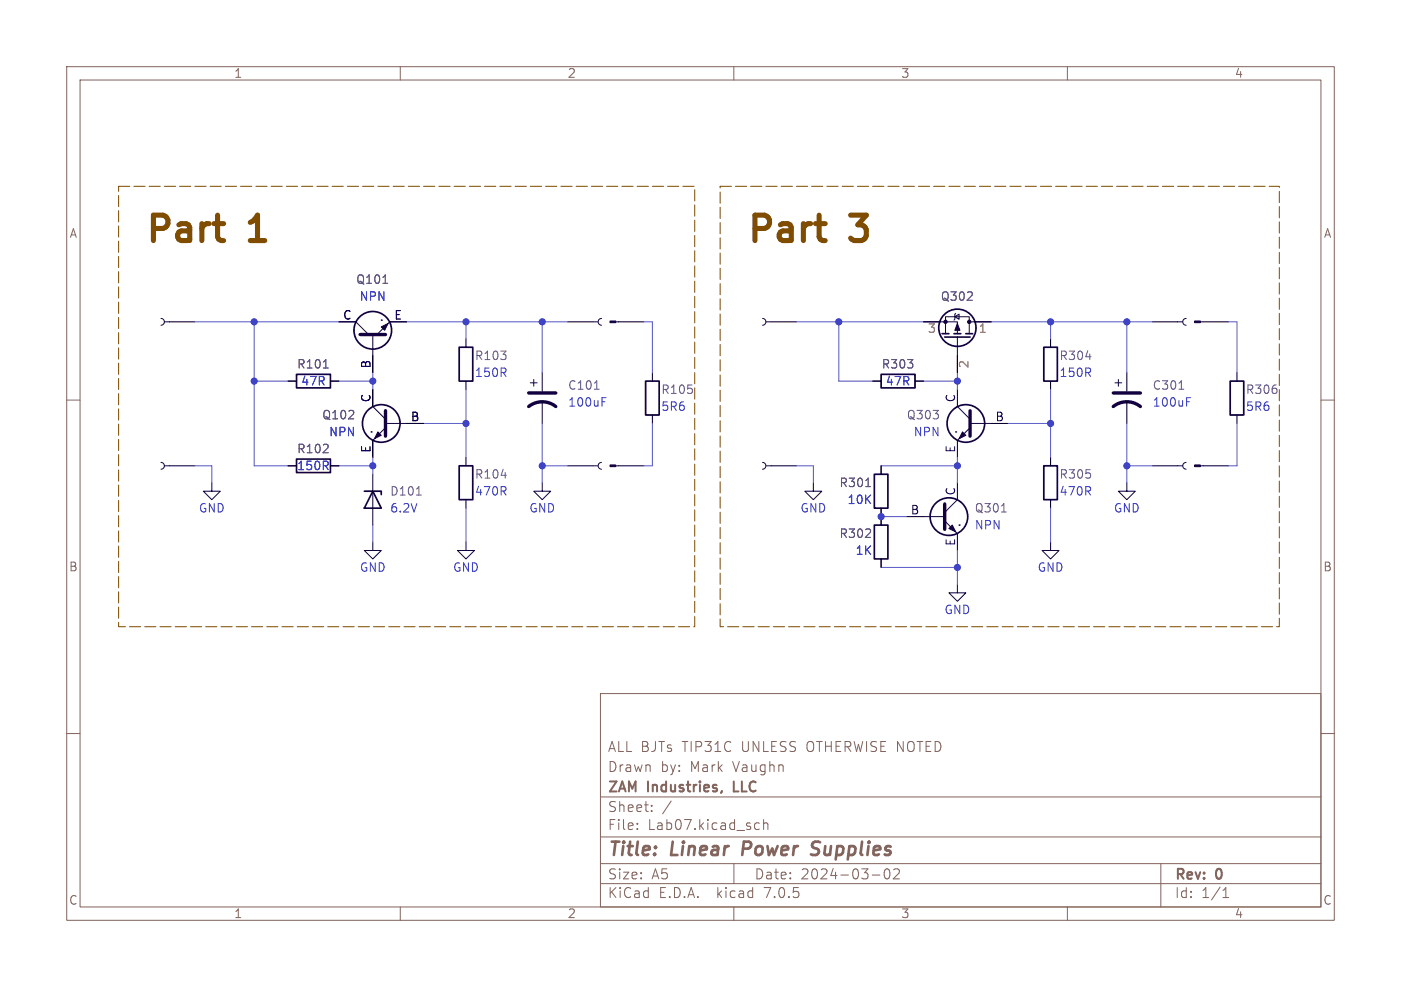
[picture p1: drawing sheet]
<svg xmlns="http://www.w3.org/2000/svg" width="210mm" height="148mm" viewBox="0 0 210 148" stroke-linecap="round" stroke-linejoin="round" font-family="sans-serif">
<g fill="none" stroke="#83655e" stroke-width=".15">
<path d="M10 10h190v128h-190zM12 12h186v124h-186zM60 10v2M110 10v2M160 10v2M10 60h2M198 60h2M10 110h2M90 104h108v32h-108zM90 119.5h108M198 110h2M60 136v2"/>
<path d="M90 132.5h108M90 129.5h108M90 125.5h108M95.5 124.2v.2M95.5 123.5v.1M97.7 121.5v.2M97.7 120.8v.1M100.6 120.1l-1.3 1.9M110 136v2M110 129.5v3M113.3 124.3h.5M113.3 123.5h.5"/>
<path d="M114.5 123.5a.37 .37 0 0 1 .6 .1v.8M114.5 122.9v1.5M130.8 131.2h1.1M132.9 130.3a.94 .94 0 0 0 0 1.5h.1a.94 .94 0 0 0 0-1.5M134.2 130.3l-.2 .1M134.5 130.3l.2 .1a.41 .41 0 0 1 .1 .5l-.9 .9h.9M160 136v2M174 129.5v6.5M183.3 134.6h.9M183.3 133.5l.5-.4v1.5"/>
</g>
<path d="M121.6 128.1l.7 .1M122 126.3a.46 .46 0 0 0-.3 .5 .46 .46 0 0 0 .4 .4" fill="none" stroke="#83655e" stroke-width=".4"/>
<path d="M108.2 118.6l-.1 .2" fill="none" stroke="#83655e" stroke-width=".3"/>
<g fill="none" stroke="#130040" stroke-width=".25">
<path d="M44.4 56.1h5.1v2.1h-5.1zM68.8 52.1h2.1v5.1h-2.1zM96.8 57.2h2v5h-2zM132.1 56.1h5.1v2.1h-5.1zM141.2 50h1M141.6 50.5h3.8M143 50h1M144.8 50h1M156.5 52.1h2v5.1h-2zM184.4 57.2h2v5h-2zM44.4 68.8h5.1v2.1h-5.1zM54.6 73.7h2.5v.5"/>
<path d="M55.9 73.7l1.2 2.5h-2.5zM68.8 69.9h2.1v5h-2.1zM131.1 71.1h2v5.1h-2zM131.1 78.7h2v5.1h-2zM156.5 69.9h2v5h-2z"/>
<circle cx="55.9" cy="49.5" r="2.82"/>
<circle cx="143.5" cy="49.1" r="2.79"/>
<circle cx="57.1" cy="63.5" r="2.82"/>
<circle cx="142.2" cy="77.5" r="2.82"/>
<circle cx="144.8" cy="63.5" r="2.82"/>
</g>
<g fill="none" stroke="#010022" stroke-width=".15">
<path d="M25.4 48.3h3.8M43.2 57.2h1.2M49.5 57.2h1.3M50.8 48.3h2.5M55.9 53.3v2.6M55.9 58.4v2.6M58.4 48.3h2.6M69.8 50.8v1.3M69.8 57.2v1.2M81.3 55.9v2.8M85.1 48.3h3.8M92.7 48.3h3.8"/>
<path d="M97.8 55.9v1.3M115.6 48.3h3.8M130.8 57.2h1.3M137.2 57.2h1.2M138.4 48.3h2.6M143.5 53.3v2.6M143.5 58.4v2.6M146 48.3h2.6M157.5 50.8v1.3M157.5 57.2v1.2M168.9 55.9v2.8M172.7 48.3h3.8"/>
<path d="M180.3 48.3h3.8M185.4 55.9v1.3M25.4 69.9h3.8M43.2 69.9h1.2M49.5 69.9h1.3M55.9 66v2.6M55.9 71.1v2.6M55.9 76.2v2.5M61 63.5h2.5M69.8 68.6v1.3M69.8 74.9v1.3M81.3 60.2v3.3"/>
<path d="M85.1 69.9h3.8M92.7 69.9h3.8M97.8 62.2v1.3M115.6 69.9h3.8M132.1 69.9v1.2M132.1 76.2v2.5M135.9 77.5h2.5M143.5 66v2.6M143.5 72.4v2.5M148.6 63.5h2.5M157.5 68.6v1.3M157.5 74.9v1.3"/>
<path d="M168.9 60.2v3.3M172.7 69.9h3.8M180.3 69.9h3.8M185.4 62.2v1.3M132.1 83.8v1.3M143.5 80v2.6"/>
</g>
<path d="M54 50.2h3.8M79.2 58.9h4.1M166.9 58.9h4M57.8 61.6v3.8M79.2 61a3.3 3.3 0 0 1 4.1 0M141.6 75.6v3.8M145.4 61.6v3.8M166.9 61a3.3 3.3 0 0 1 4 0" fill="none" stroke="#130040" stroke-width=".51"/>
<g fill="none" stroke="#130040" stroke-width=".15">
<path d="M24.1 47.8a.51 .51 0 0 1 .5 .5 .51 .51 0 0 1-.5 .5M24.6 48.3h.8M53.3 48.3l1.9 1.9M55.9 50.2v3.1M57.1 48h.1M58.4 48.3l-1.9 1.9M79.5 57.4h1M80 56.9v1M88.9 48.3h.8M90.2 47.8a.51 .51 0 0 0-.5 .5 .51 .51 0 0 0 .5 .5M92.3 48.3h.4M114.3 47.8a.51 .51 0 0 1 .5 .5 .51 .51 0 0 1-.5 .5"/>
<path d="M114.8 48.3h.8M141 48.3h2.5v1.7M141.7 50v-2.5h3.6v2.5M143.1 47.5l.7-.4v.8zM143.3 47l-.2 .1v.8l-.1 .1M143.5 50.5v2.8M145.3 48.3h.7M167.1 57.4h1M167.6 56.9v1M176.5 48.3h.8M177.8 47.8a.51 .51 0 0 0-.5 .5 .51 .51 0 0 0 .5 .5M179.9 48.3h.4"/>
<path d="M24.1 69.3a.51 .51 0 0 1 .5 .6 .51 .51 0 0 1-.5 .5M24.6 69.9h.8M31.7 72.4v1.3h1.3l-1.3 1.2-1.2-1.2h1.2M55.6 64.8h.1M55.9 73.7v2.5M55.9 61l1.9 1.9M57.8 64.1l-1.9 1.9M57.8 63.5h3.2M81.3 72.4v1.3h1.2l-1.2 1.2-1.3-1.2h1.3M88.9 69.9h.8M90.2 69.3a.51 .51 0 0 0-.5 .6 .51 .51 0 0 0 .5 .5M92.3 69.9h.4"/>
<path d="M114.3 69.3a.51 .51 0 0 1 .5 .6 .51 .51 0 0 1-.5 .5M114.8 69.9h.8M121.9 72.4v1.3h1.3l-1.3 1.2-1.3-1.2h1.3M138.4 77.5h3.2M141.6 78.1l1.9 1.9M143.3 64.8h.1M143.5 61l1.9 1.9M143.5 74.9l-1.9 1.9M143.8 78.7h.1M145.4 64.1l-1.9 1.9M145.4 63.5h3.2M168.9 72.4v1.3h1.3l-1.3 1.2-1.3-1.2h1.3"/>
<path d="M176.5 69.9h.8M177.8 69.3a.51 .51 0 0 0-.5 .6 .51 .51 0 0 0 .5 .5M179.9 69.9h.4M55.9 81.3v1.3h1.2l-1.2 1.2-1.3-1.2h1.3M69.8 81.3v1.3h1.3l-1.3 1.2-1.2-1.2h1.2M143.5 87.6v1.3h1.3l-1.3 1.3-1.3-1.3h1.3M157.5 81.3v1.3h1.2l-1.2 1.2-1.3-1.2h1.3"/>
</g>
<path d="M48.5 55.2h.7M57.4 42.5h.7M89.1 58.4h.7M176.7 58.4h.7M62.4 74.2h.7M129.8 73h.7M150.1 76.8h.7" fill="none" stroke="#655885" stroke-width=".15"/>
<path d="M90.2 59.6h.6M177.9 59.6h.6" fill="none" stroke="#353dd0" stroke-width=".15"/>
<g fill="#130040" stroke="#130040" stroke-width=".15">
<path d="M91.4 69.7h.9v.3h-.9z"/>
<path d="M143.5 48.5l.4 1h-.8z"/>
<path d="M179.1 48.1h.8v.3h-.8z"/>
<path d="M179.1 69.7h.8v.3h-.8z"/>
<path d="M56.6 64.8l.5 .5-1 .5z"/>
<path d="M57.1 49l1.1-.5-.5 1z"/>
<path d="M91.4 48.1h.9v.3h-.9z"/>
<path d="M144.3 64.8l.5 .5-1 .5z"/>
<path d="M142.2 79.2l.5-.5 .6 1.1z"/>
<circle cx="141.7" cy="48.3" r=".25"/>
<circle cx="145.3" cy="48.3" r=".25"/>
</g>
<path d="M17.8 27.9h86.3v66.1h-86.3v-66.1M107.9 27.9h83.9v66.1h-83.9v-66.1" fill="none" stroke="#804d00" stroke-width=".15" stroke-dasharray="1.7 .6"/>
<g fill="none" stroke="#5256d0" stroke-width=".15">
<path d="M29.2 48.3h21.6M38.1 48.3v21.6h5.1M38.1 57.2h5.1M50.8 57.2h5.1M55.9 55.9v2.5M61 48.3h24.1M69.8 48.3v2.5M69.8 58.4v10.2M81.3 48.3v7.6M96.5 48.3h1.3v7.6M119.4 48.3h19M125.7 48.3v8.9h5.1"/>
<path d="M138.4 57.2h5.1M143.5 55.9v2.5M148.6 48.3h24.1M157.5 48.3v2.5M157.5 58.4v10.2M168.9 48.3v7.6M184.1 48.3h1.3v7.6M29.2 69.9h2.5v2.5M50.8 69.9h5.1M55.9 68.6v2.5M55.9 78.7v2.6M63.5 63.5h6.3"/>
<path d="M69.8 76.2v5.1M81.3 69.9h3.8M81.3 63.5v8.9M97.8 63.5v6.4h-1.3M119.4 69.9h2.5v2.5M132.1 69.9h11.4M132.1 77.5h3.8M143.5 68.6v3.8M151.1 63.5h6.4M157.5 76.2v5.1M168.9 63.5v8.9M168.9 69.9h3.8"/>
<path d="M185.4 63.5v6.4h-1.3M132.1 85.1h11.4M143.5 82.6v5"/>
</g>
<g fill="#4026c4" stroke="#4026c4" stroke-width=".15">
<circle cx="125.7" cy="48.3" r=".46"/>
<circle cx="132.1" cy="77.5" r=".46"/>
<circle cx="81.3" cy="69.9" r=".46"/>
<circle cx="69.8" cy="48.3" r=".46"/>
<circle cx="81.3" cy="48.3" r=".46"/>
<circle cx="69.8" cy="63.5" r=".46"/>
<circle cx="157.5" cy="48.3" r=".46"/>
<circle cx="168.9" cy="69.9" r=".46"/>
<circle cx="157.5" cy="63.5" r=".46"/>
<circle cx="168.9" cy="48.3" r=".46"/>
<circle cx="55.9" cy="57.2" r=".46"/>
<circle cx="55.9" cy="69.9" r=".46"/>
<circle cx="38.1" cy="48.3" r=".46"/>
<circle cx="38.1" cy="57.2" r=".46"/>
<circle cx="143.5" cy="69.9" r=".46"/>
<circle cx="143.5" cy="85.1" r=".46"/>
<circle cx="143.5" cy="57.2" r=".46"/>
</g>
<g font-size="5.3" fill="#804d00">
<text x="21.6" y="36.6">Part</text>
<text x="37.4" y="36.6">1</text>
<text x="111.8" y="36.6">Part</text>
<text x="127.6" y="36.6">3</text>
</g>
<g font-size="2.8" fill="#83655e">
<text x="91" y="128.8">Title:</text>
<text x="100.5" y="128.8">Linear</text>
<text x="111.7" y="128.8">Power</text>
<text x="122.7" y="128.8">Supplies</text>
</g>
<g font-size="2.1" fill="#83655e">
<text x="91" y="112.9">ALL BJTs</text>
<text x="102.2" y="112.9">TIP31C</text>
<text x="111.1" y="112.9">UNLESS OTHERWISE NOTED</text>
<text x="91" y="119.1">ZAM</text>
<text x="91" y="115.9">Drawn</text>
<text x="97" y="119.1">Industries,</text>
<text x="98.9" y="115.9">by:</text>
<text x="103.4" y="115.9">Mark</text>
<text x="109.8" y="115.9">Vaughn</text>
<text x="110.3" y="119.1">LLC</text>
<text x="91" y="124.6">File:</text>
<text x="91" y="121.9">Sheet:</text>
<text x="97" y="124.6">Lab07.kicad_sch</text>
<text x="91" y="134.8">KiCad</text>
<text x="91" y="132">Size:</text>
<text x="97.6" y="132">A5</text>
<text x="98.7" y="134.8">E.D.A.</text>
<text x="107.4" y="134.8">kicad</text>
<text x="113" y="132">Date:</text>
<text x="114.5" y="134.8">7.0.5</text>
<text x="119.9" y="132">2024-03-02</text>
<text x="176" y="132.2">Rev:</text>
<text x="176" y="134.8">Id:</text>
<text x="180" y="134.8">1/1</text>
<text x="182.2" y="132.2">0</text>
</g>
<g font-size="1.8" fill="#83655e">
<text x="35" y="11.8">1</text>
<text x="85" y="11.8">2</text>
<text x="135" y="11.8">3</text>
<text x="185" y="11.8">4</text>
<text x="10.4" y="35.8">A</text>
<text x="198.4" y="35.8">A</text>
<text x="10.3" y="85.8">B</text>
<text x="198.3" y="85.8">B</text>
<text x="10.3" y="135.8">C</text>
<text x="35" y="137.8">1</text>
<text x="85" y="137.8">2</text>
<text x="135" y="137.8">3</text>
<text x="185" y="137.8">4</text>
<text x="198.3" y="135.8">C</text>
</g>
<g font-size="1.8" fill="#655885">
<text x="53.3" y="42.7">Q101</text>
<text x="141" y="45.3">Q302</text>
<text x="44.5" y="55.4">R101</text>
<text x="71.1" y="54.2">R103</text>
<text x="85.1" y="58.6">C101</text>
<text x="99.1" y="59.2">R105</text>
<text x="132.1" y="55.4">R303</text>
<text x="158.8" y="54.2">R304</text>
<text x="172.7" y="58.6">C301</text>
<text x="186.7" y="59.2">R306</text>
<text x="48.2" y="63.1">Q102</text>
<text x="135.9" y="63.1">Q303</text>
<text x="44.5" y="68.1">R102</text>
<text x="71.1" y="71.9">R104</text>
<text x="158.8" y="71.9">R305</text>
<text x="58.4" y="74.5">D101</text>
<text x="125.8" y="73.2">R301</text>
<text x="146.1" y="77">Q301</text>
<text x="125.8" y="80.8">R302</text>
</g>
<g font-size="1.8" fill="#353dd0">
<text x="53.9" y="45.3">NPN</text>
<text x="45.1" y="58">47R</text>
<text x="71.1" y="56.7">150R</text>
<text x="132.7" y="58">47R</text>
<text x="158.8" y="56.7">150R</text>
<text x="49.3" y="65.6">NPN</text>
<text x="85.1" y="61.2">100uF</text>
<text x="99.1" y="61.8">5R6</text>
<text x="136.9" y="65.6">NPN</text>
<text x="172.7" y="61.2">100uF</text>
<text x="186.7" y="61.8">5R6</text>
<text x="44.5" y="70.7">150R</text>
<text x="29.8" y="77">GND</text>
<text x="58.4" y="77">6.2V</text>
<text x="71.1" y="74.5">470R</text>
<text x="79.3" y="77">GND</text>
<text x="119.9" y="77">GND</text>
<text x="127" y="75.8">10K</text>
<text x="158.8" y="74.5">470R</text>
<text x="166.9" y="77">GND</text>
<text x="128.2" y="83.4">1K</text>
<text x="146.1" y="79.6">NPN</text>
<text x="53.9" y="85.9">GND</text>
<text x="67.9" y="85.9">GND</text>
<text x="155.5" y="85.9">GND</text>
<text x="141.5" y="92.3">GND</text>
</g>
<g font-size="1.8" fill="#15005e">
<text x="51.4" y="48">C</text>
<text x="59.1" y="48">E</text>
<text x="55.6" y="55.3" transform="rotate(-90 55.6 55.3)">B</text>
<text x="55.6" y="60.4" transform="rotate(-90 55.6 60.4)">C</text>
<text x="61.5" y="63.2">B</text>
<text x="143.3" y="60.4" transform="rotate(-90 143.3 60.4)">C</text>
<text x="149.2" y="63.2">B</text>
<text x="55.6" y="67.9" transform="rotate(-90 55.6 67.9)">E</text>
<text x="143.3" y="67.9" transform="rotate(-90 143.3 67.9)">E</text>
<text x="136.5" y="77.2">B</text>
<text x="143.3" y="74.4" transform="rotate(-90 143.3 74.4)">C</text>
<text x="143.3" y="81.9" transform="rotate(-90 143.3 81.9)">E</text>
</g>
<g font-size="1.8" fill="#848484">
<text x="139" y="50.2">3</text>
<text x="146.7" y="50.2">1</text>
<text x="145.4" y="55.3" transform="rotate(-90 145.4 55.3)">2</text>
</g>
</svg>
